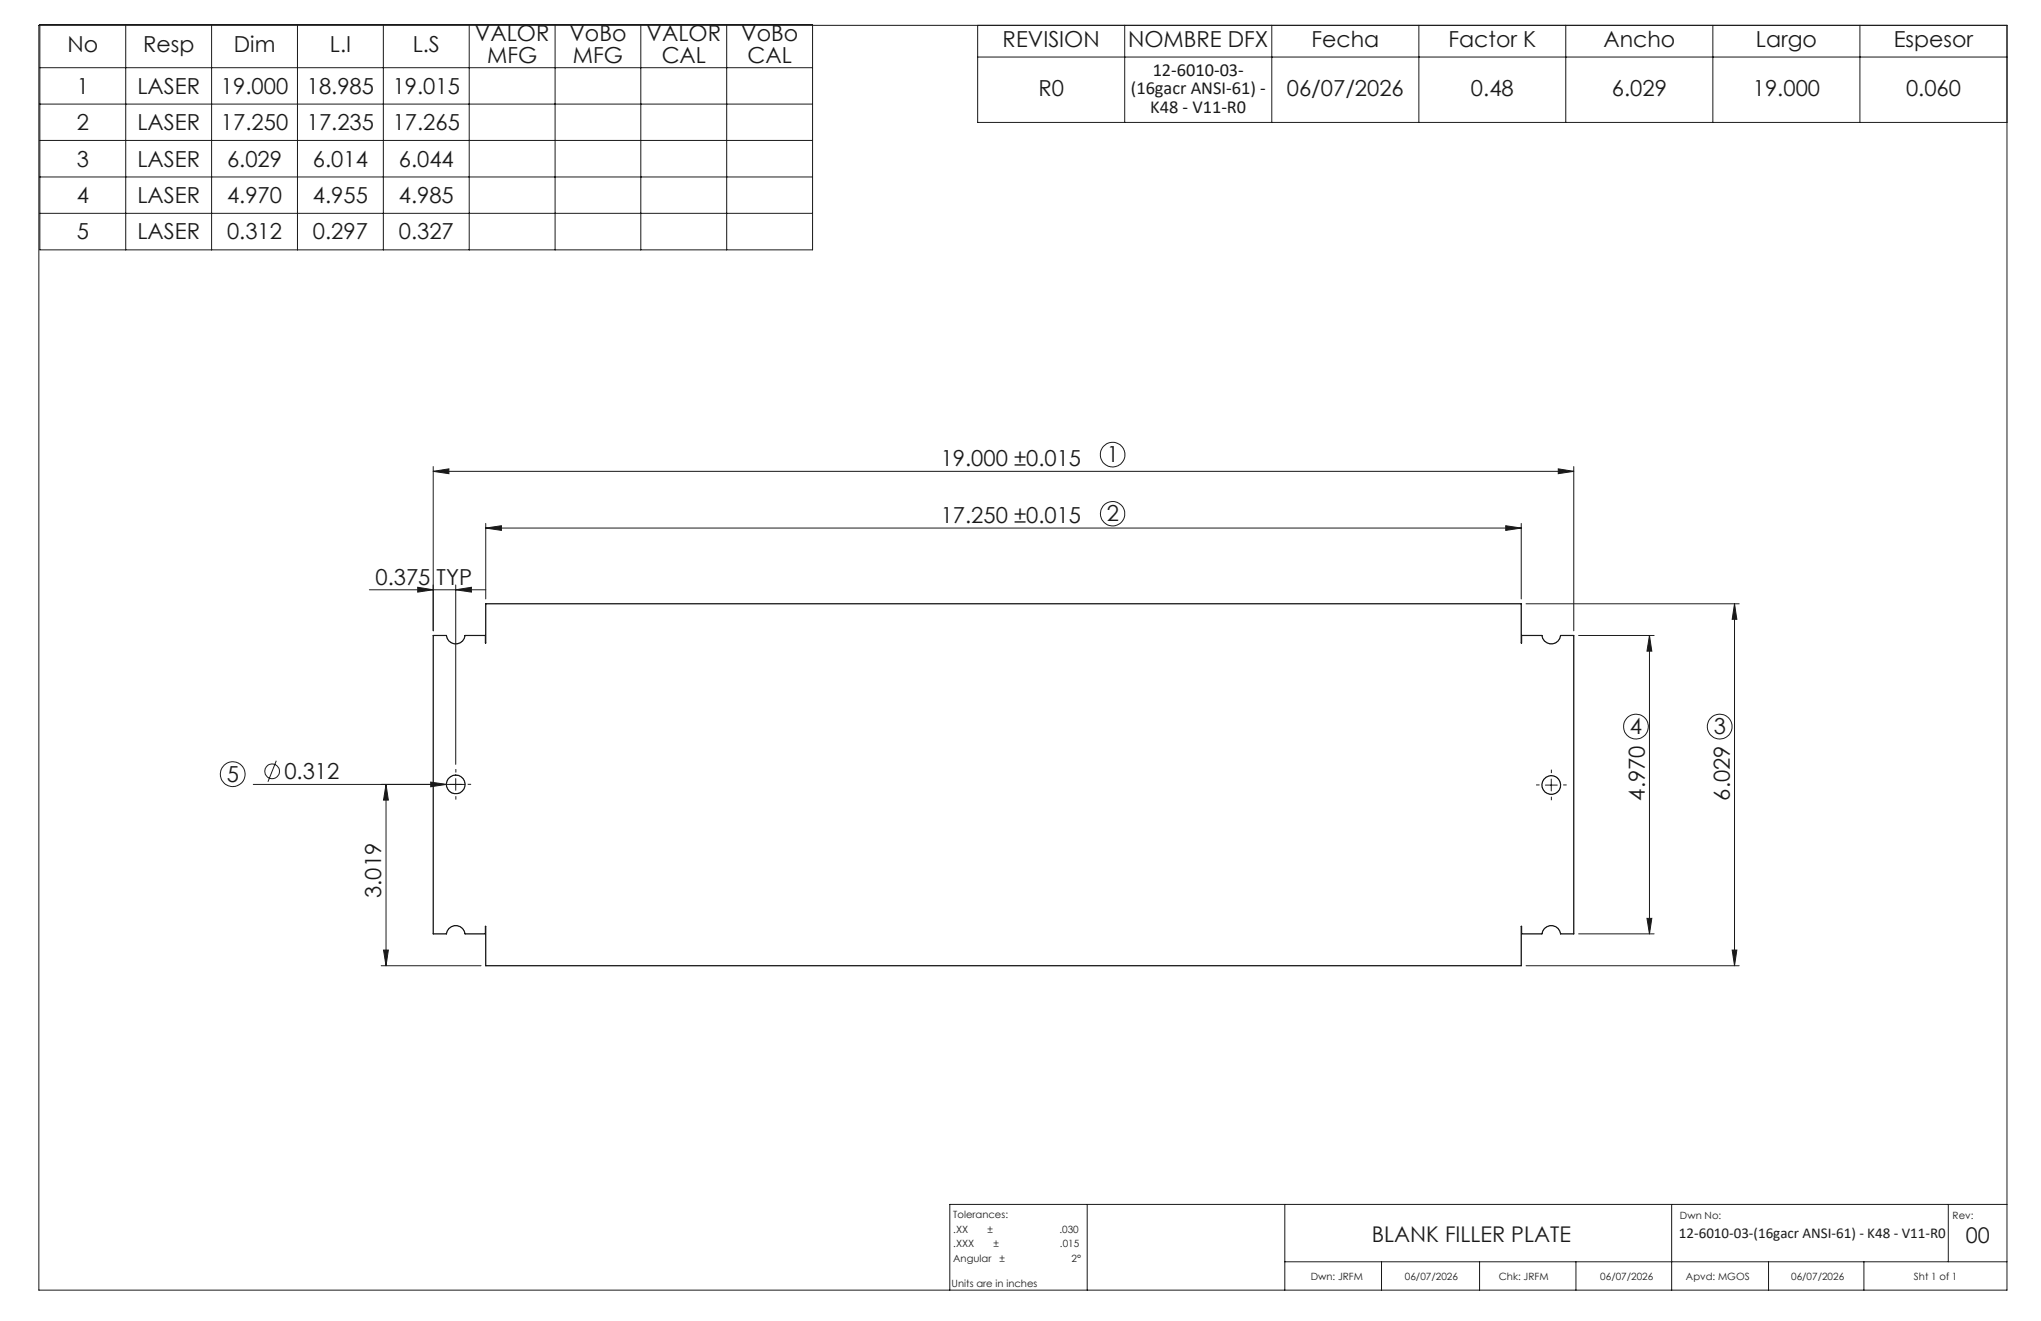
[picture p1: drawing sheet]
<svg xmlns="http://www.w3.org/2000/svg" width="432mm" height="279mm" viewBox="0 0 432 279" stroke-linecap="round" stroke-linejoin="round" font-family="sans-serif">
<g fill="none" stroke="#000" stroke-width=".25">
<path d="M91.7 134.4h2.7a1.99 1.99 0 0 0 2 1.8 1.99 1.99 0 0 0 2-1.8h4.3l.1 1.6v-8.3h219v8.3l.1-1.6h4.3a1.99 1.99 0 0 0 2 1.8 1.99 1.99 0 0 0 2-1.8h2.8v63.1h-2.8a1.99 1.99 0 0 0-2-1.7 1.99 1.99 0 0 0-2 1.7h-4.3l-.1-1.6v8.4h-219v-8.4l-.1 1.6h-4.3a1.99 1.99 0 0 0-2-1.7 1.99 1.99 0 0 0-2 1.7h-2.7z"/>
<circle cx="96.4" cy="165.9" r="1.98"/>
<circle cx="328.2" cy="166" r="1.99"/>
</g>
<g fill="none" stroke="#191924" stroke-width=".21">
<path d="M8.2 5.4h416.4v267.5h-416.4zM8.4 5.2h163.5v47.6h-163.5zM8.4 14.3h163.5M26.6 5.2v47.6M44.8 5.2v47.6M62.9 5.2v47.6M81.1 5.2v47.6M99.3 5.2v47.6M117.4 5.2v47.6M135.6 5.2v47.6M153.7 5.2v47.6M206.8 5.4v20.5h217.8"/>
<path d="M206.8 12.1h217.8M237.9 5.4v20.5M269.1 5.4v20.5M300.2 5.4v20.5M331.3 5.4v20.5M362.4 5.4v20.5M393.5 5.4v20.5M8.4 22h163.5M8.4 29.7h163.5M8.4 37.4h163.5M8.4 45.1h163.5M91.7 99.7l3.3-.5v1z"/>
<path d="M91.7 98.7v34.7M91.7 99.7h241.3M329.7 99.2l3.3 .5-3.3 .5zM333 98.7v34.7M102.8 111.7l3.3-.5v1zM102.8 110.7v16M102.8 111.7h219M318.6 111.2l3.2 .5-3.2 .5zM321.8 110.7v16M78.1 124.7h24.7M88.4 124.2l3.3 .5-3.3 .5zM96.4 124.7l3.3-.5v1z"/>
<path d="M96.4 123.7v38M322.9 127.7h45M334 134.4h16M349 134.4l.5 3.3h-1.1zM349 134.4v63.1M367 127.7l.5 3.3h-1zM367 127.7v76.6M53.6 165.9h44.8M58.5 160.9l-1.8 4.4M81.7 165.9l.5 3.3h-1.1zM81.7 165.9v38.4M91.1 165.4l3.3 .5-3.3 .5z"/>
<path d="M96.4 164.7v2.4M327 166.1h2.5M328.2 164.8v2.5M334 197.5h16M348.4 194.2h1.1l-.5 3.3zM80.6 204.3h21.2M81.1 200.9h1.1l-.5 3.4zM322.9 204.3h45M366.5 200.9h1l-.5 3.4zM230 254.7v18.2M271.8 254.7v18.2M353.7 254.7v18.2"/>
<path d="M412.2 254.7v12.2M424.6 254.7h-223.7v18.2M271.8 266.9h152.8M292.3 266.9v6M313 266.9v6M333.4 266.9v6M374.2 266.9v6M394.3 266.9v6"/>
<circle cx="235.4" cy="96.1" r="2.6"/>
<circle cx="235.4" cy="108.7" r="2.57"/>
<circle cx="346.1" cy="153.7" r="2.62"/>
<circle cx="363.8" cy="153.7" r="2.62"/>
<circle cx="49.2" cy="163.7" r="2.62"/>
<circle cx="57.6" cy="163.1" r="1.56"/>
</g>
<path d="M93.9 165.9h-.7M96.4 168.4v.7M96.4 163.4v-.7M98.9 165.9h.8M325.7 166h-.7M328.2 168.5v.7M328.2 163.5v-.7M330.7 166h.7" fill="none" stroke="#191924" stroke-width=".21" stroke-dasharray="15.2 1.3 1.3 1.3" stroke-linecap="butt"/>
<g fill="#191924">
<path d="M91.1 165.4l3.3 .5-3.3 .5z"/>
<path d="M91.7 99.7l3.3-.5v1zM329.7 99.2l3.3 .5-3.3 .5z"/>
<path d="M102.8 111.7l3.3-.5v1zM318.6 111.2l3.2 .5-3.2 .5z"/>
<path d="M96.4 124.7l3.3-.5v1zM88.4 124.2l3.3 .5-3.3 .5z"/>
<path d="M348.4 194.2h1.1l-.5 3.3zM349 134.4l.5 3.3h-1.1zM81.1 200.9h1.1l-.5 3.4zM81.7 165.9l.5 3.3h-1.1z"/>
<path d="M367 127.7l.5 3.3h-1zM366.5 200.9h1l-.5 3.4z"/>
</g>
<g font-size="4.7" fill="#191924">
<text x="14.3" y="11">No</text>
<text x="30.3" y="11">Resp</text>
<text x="49.5" y="11">Dim</text>
<text x="69.8" y="11">L.I</text>
<text x="87.3" y="11">L.S</text>
<text x="100.5" y="8.7">VALOR</text>
<text x="120.5" y="8.7">VoBo</text>
<text x="136.8" y="8.7">VALOR</text>
<text x="156.8" y="8.7">VoBo</text>
<text x="212.1" y="9.9">REVISION</text>
<text x="238.7" y="9.9">NOMBRE DFX</text>
<text x="277.5" y="9.9">Fecha</text>
<text x="306.5" y="9.9">Factor K</text>
<text x="339.2" y="9.9">Ancho</text>
<text x="371.5" y="9.9">Largo</text>
<text x="400.7" y="9.9">Espesor</text>
<text x="103" y="13.2">MFG</text>
<text x="121.2" y="13.2">MFG</text>
<text x="140" y="13.2">CAL</text>
<text x="158.2" y="13.2">CAL</text>
<text x="16.2" y="19.8">1</text>
<text x="29.1" y="19.8">LASER</text>
<text x="46.8" y="19.8">19.000</text>
<text x="64.9" y="19.8">18.985</text>
<text x="83.1" y="19.8">19.015</text>
<text x="219.7" y="20.2">R0</text>
<text x="272.2" y="20.2">06/07/2026</text>
<text x="311.2" y="20.2">0.48</text>
<text x="341" y="20.2">6.029</text>
<text x="370.8" y="20.2">19.000</text>
<text x="403.2" y="20.2">0.060</text>
<text x="16.2" y="27.5">2</text>
<text x="29.1" y="27.5">LASER</text>
<text x="46.8" y="27.5">17.250</text>
<text x="64.9" y="27.5">17.235</text>
<text x="83.1" y="27.5">17.265</text>
<text x="16.2" y="35.2">3</text>
<text x="29.1" y="35.2">LASER</text>
<text x="48" y="35.2">6.029</text>
<text x="66.2" y="35.2">6.014</text>
<text x="84.4" y="35.2">6.044</text>
<text x="16.2" y="42.9">4</text>
<text x="29.1" y="42.9">LASER</text>
<text x="48" y="42.9">4.970</text>
<text x="66.2" y="42.9">4.955</text>
<text x="84.4" y="42.9">4.985</text>
<text x="16.2" y="50.7">5</text>
<text x="29.1" y="50.7">LASER</text>
<text x="48" y="50.7">0.312</text>
<text x="66.2" y="50.7">0.297</text>
<text x="84.4" y="50.7">0.327</text>
<text x="199" y="98.7">19.000 ±0.015</text>
<text x="234.1" y="97.7">1</text>
<text x="199" y="110.7">17.250 ±0.015</text>
<text x="234.1" y="110.2">2</text>
<text x="79.4" y="123.7">0.375 TYP</text>
<text x="344.8" y="155.3">4</text>
<text x="362.6" y="155.3">3</text>
<text x="48" y="165.3">5</text>
<text x="60.2" y="164.8">0.312</text>
<text x="348" y="169.4" transform="rotate(-90 348 169.4)">4.970</text>
<text x="366" y="169.4" transform="rotate(-90 366 169.4)">6.029</text>
<text x="80.7" y="189.9" transform="rotate(-90 80.7 189.9)">3.019</text>
</g>
<g font-size="4.6" fill="#191924">
<text x="290.2" y="262.7">BLANK FILLER PLATE</text>
<text x="415.9" y="263">00</text>
</g>
<g font-size="3.9" fill="#191924">
<text x="243.9" y="16.1">12-6010-03-</text>
<text x="239.2" y="19.9">(16gacr ANSI-61) -</text>
<text x="243.4" y="23.8">K48 - V11-R0</text>
</g>
<text font-size="3.2" fill="#191924" x="355.2" y="261.8">12-6010-03-(16gacr ANSI-61) - K48 - V11-R0</text>
<g font-size="2.1" fill="#191924">
<text x="201.7" y="257.6">Tolerances:</text>
<text x="355.4" y="257.8">Dwn No:</text>
<text x="413.1" y="257.8">Rev:</text>
<text x="201.7" y="260.7">.XX</text>
<text x="201.7" y="263.9">.XXX</text>
<text x="208.9" y="260.7">±</text>
<text x="210.2" y="263.9">±</text>
<text x="224.1" y="260.7">.030</text>
<text x="224.3" y="263.9">.015</text>
<text x="201.7" y="267">Angular</text>
<text x="211.5" y="267">±</text>
<text x="226.7" y="267">2°</text>
<text x="201.3" y="272.3">Units are in inches</text>
<text x="277.3" y="270.7">Dwn: JRFM</text>
<text x="297.2" y="270.7">06/07/2026</text>
<text x="317.1" y="270.7">Chk: JRFM</text>
<text x="338.6" y="270.7">06/07/2026</text>
<text x="356.7" y="270.7">Apvd: MGOS</text>
<text x="378.9" y="270.7">06/07/2026</text>
<text x="404.9" y="270.7">Sht 1 of 1</text>
</g>
</svg>
